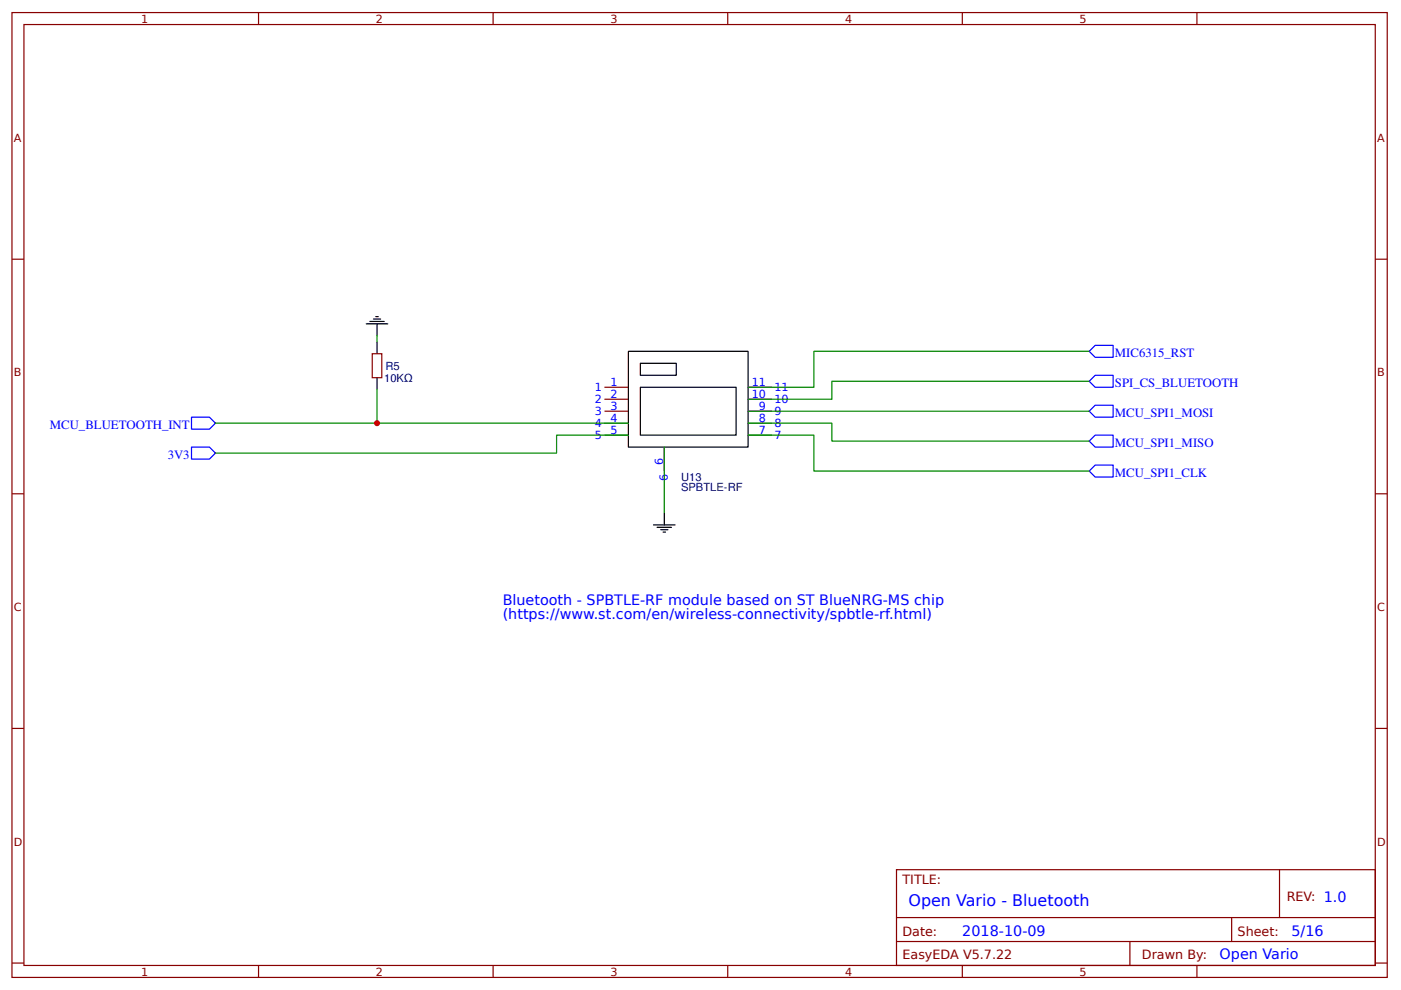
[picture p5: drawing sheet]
<svg xmlns="http://www.w3.org/2000/svg" width="310mm" height="219mm" viewBox="0 0 310 219" stroke-linecap="round" stroke-linejoin="round" font-family="sans-serif">
<g fill="none" stroke="#800" stroke-width=".26">
<path d="M2.6 2.8h304.1v213.2h-304.1zM5.3 5.4h298.7v208h-298.7zM57.1 2.8v2.6M109 2.8v2.6M160.9 2.8v2.6M212.7 2.8v2.6M264.6 2.8v2.6M2.6 57.3h2.7M304 57.3h2.7M82.3 78.2h2.1v5.3h-2.1zM133.6 85.6h5.3M133.6 88.2h5.3"/>
<path d="M133.6 90.9h5.3M133.6 93.5h5.3M133.6 96.2h5.3M146.8 98.8v5.3M165.4 85.6h5.3M165.4 88.2h5.3M165.4 90.9h5.3M165.4 93.5h5.3M165.4 96.2h5.3M2.6 109.1h2.7M304 109.1h2.7M2.6 161h2.7"/>
<path d="M304 161h2.7M198.2 192.2h105.8v21.2h-105.8zM282.8 192.2v10.6M2.6 212.9h2.7M57.1 213.4v2.6M109 213.4v2.6M160.9 213.4v2.6M198.2 202.8h105.8M198.2 208.1h105.8M212.7 213.4v2.6M249.8 208.1v5.3M264.6 213.4v2.6"/>
<path d="M272.3 202.8v5.3M304 212.9h2.7"/>
</g>
<path d="M242.1 76.3h4v2.7h-4l-1.3-1.3zM42.3 98.8h4l1.3 1.3-1.3 1.4h-4zM42.3 92.2h4l1.3 1.3-1.3 1.4h-4zM242.1 89.6h4v2.6h-4l-1.3-1.3zM242.1 96.2h4v2.6h-4l-1.3-1.3zM242.1 82.9h4v2.7h-4l-1.3-1.3zM242.1 102.8h4v2.6h-4l-1.3-1.3z" fill="none" stroke="#00f" stroke-width=".26"/>
<g fill="none" stroke="#000" stroke-width=".26">
<path d="M81 71.6h4.7M81.8 71h3.1M82.5 70.5h1.6M83.1 70h.5M83.3 71.6v2.6M83.3 75.5v2.7M138.9 77.7h26.5v21.1h-26.5zM83.3 83.5v2.6M141.6 85.6h21.1v10.6h-21.1zM141.6 80.3h7.9v2.6h-7.9zM144.5 116h4.7M145.3 116.5h3.1"/>
<path d="M146 117.1h1.6M146.6 117.6h.5M146.8 113.4v2.6"/>
</g>
<path d="M83.3 74.2v1.3M240.8 77.7h-60.9v7.9h-14.5M47.6 93.5h91.3M83.3 86.1v7.4M138.9 96.2h-15.9v3.9h-75.4M146.8 98.8v14.6M165.4 93.5h18.5v4h56.9M165.4 96.2h14.5v7.9h60.9M165.4 90.9h75.4M240.8 84.3h-56.9v3.9h-18.5" fill="none" stroke="#080" stroke-width=".26"/>
<circle cx="83.3" cy="93.5" r=".66" fill="#c00"/>
<text font-size="3.5" fill="#00f" x="200.8" y="200.2">Open Vario - Bluetooth</text>
<g font-size="3.2" fill="#00f">
<text x="111.1" y="133.7">Bluetooth - SPBTLE-RF module based on ST BlueNRG-MS chip</text>
<text x="111.1" y="136.9">(https://www.st.com/en/wireless-connectivity/spbtle-rf.html)</text>
<text x="212.7" y="206.8">2018-10-09</text>
<text x="285.5" y="206.8">5/16</text>
<text x="269.6" y="212.1">Open Vario</text>
</g>
<g font-size="2.8" fill="#00f">
<text x="246.5" y="79">MIC6315_RST</text>
<text x="246.5" y="85.6">SPI_CS_BLUETOOTH</text>
<text x="11" y="94.9">MCU_BLUETOOTH_INT</text>
<text x="246.5" y="92.2">MCU_SPI1_MOSI</text>
<text x="37.1" y="101.5">3V3</text>
<text x="246.5" y="98.8">MCU_SPI1_MISO</text>
<text x="246.5" y="105.4">MCU_SPI1_CLK</text>
</g>
<g font-size="2.8" fill="#800">
<text x="199.5" y="195.4">TITLE:</text>
<text x="284.4" y="199.1">REV: 1.0</text>
<text x="199.5" y="206.8">Date:</text>
<text x="273.6" y="206.8">Sheet:</text>
<text x="199.5" y="212.1">EasyEDA V5.7.22</text>
<text x="252.4" y="212.1">Drawn By:</text>
</g>
<g font-size="2.5" fill="#800">
<text x="31.2" y="5">1</text>
<text x="83.1" y="5">2</text>
<text x="134.9" y="5">3</text>
<text x="186.8" y="5">4</text>
<text x="238.7" y="5">5</text>
<text x="3" y="31.4">A</text>
<text x="304.4" y="31.4">A</text>
<text x="3" y="83.2">B</text>
<text x="304.4" y="83.2">B</text>
<text x="3" y="135.1">C</text>
<text x="304.4" y="135.1">C</text>
<text x="3" y="186.9">D</text>
<text x="304.4" y="186.9">D</text>
<text x="31.2" y="215.6">1</text>
<text x="83.1" y="215.6">2</text>
<text x="134.9" y="215.6">3</text>
<text x="186.8" y="215.6">4</text>
<text x="238.7" y="215.6">5</text>
</g>
<g font-size="2.5" fill="#000080">
<text x="85.2" y="81.8">R5</text>
<text x="84.9" y="84.5">10KΩ</text>
<text x="150.6" y="106.2">U13</text>
<text x="150.6" y="108.6">SPBTLE-RF</text>
</g>
<g font-size="2.5" fill="#00f">
<text x="131.5" y="86.4">1</text>
<text x="131.5" y="89">2</text>
<text x="134.9" y="85.3">1</text>
<text x="134.9" y="88">2</text>
<text x="166.2" y="88">10</text>
<text x="166.2" y="85.3">11</text>
<text x="171.2" y="89">10</text>
<text x="171.2" y="86.4">11</text>
<text x="131.5" y="91.7">3</text>
<text x="131.5" y="94.3">4</text>
<text x="134.9" y="90.6">3</text>
<text x="134.9" y="93.3">4</text>
<text x="134.9" y="95.9">5</text>
<text x="167.8" y="95.9">7</text>
<text x="167.8" y="93.3">8</text>
<text x="167.8" y="90.6">9</text>
<text x="171.2" y="94.3">8</text>
<text x="171.2" y="91.7">9</text>
<text x="131.5" y="97">5</text>
<text x="171.2" y="97">7</text>
<text x="146.6" y="102.8" transform="rotate(-90 146.6 102.8)">6</text>
<text x="147.6" y="106.2" transform="rotate(-90 147.6 106.2)">6</text>
</g>
</svg>
